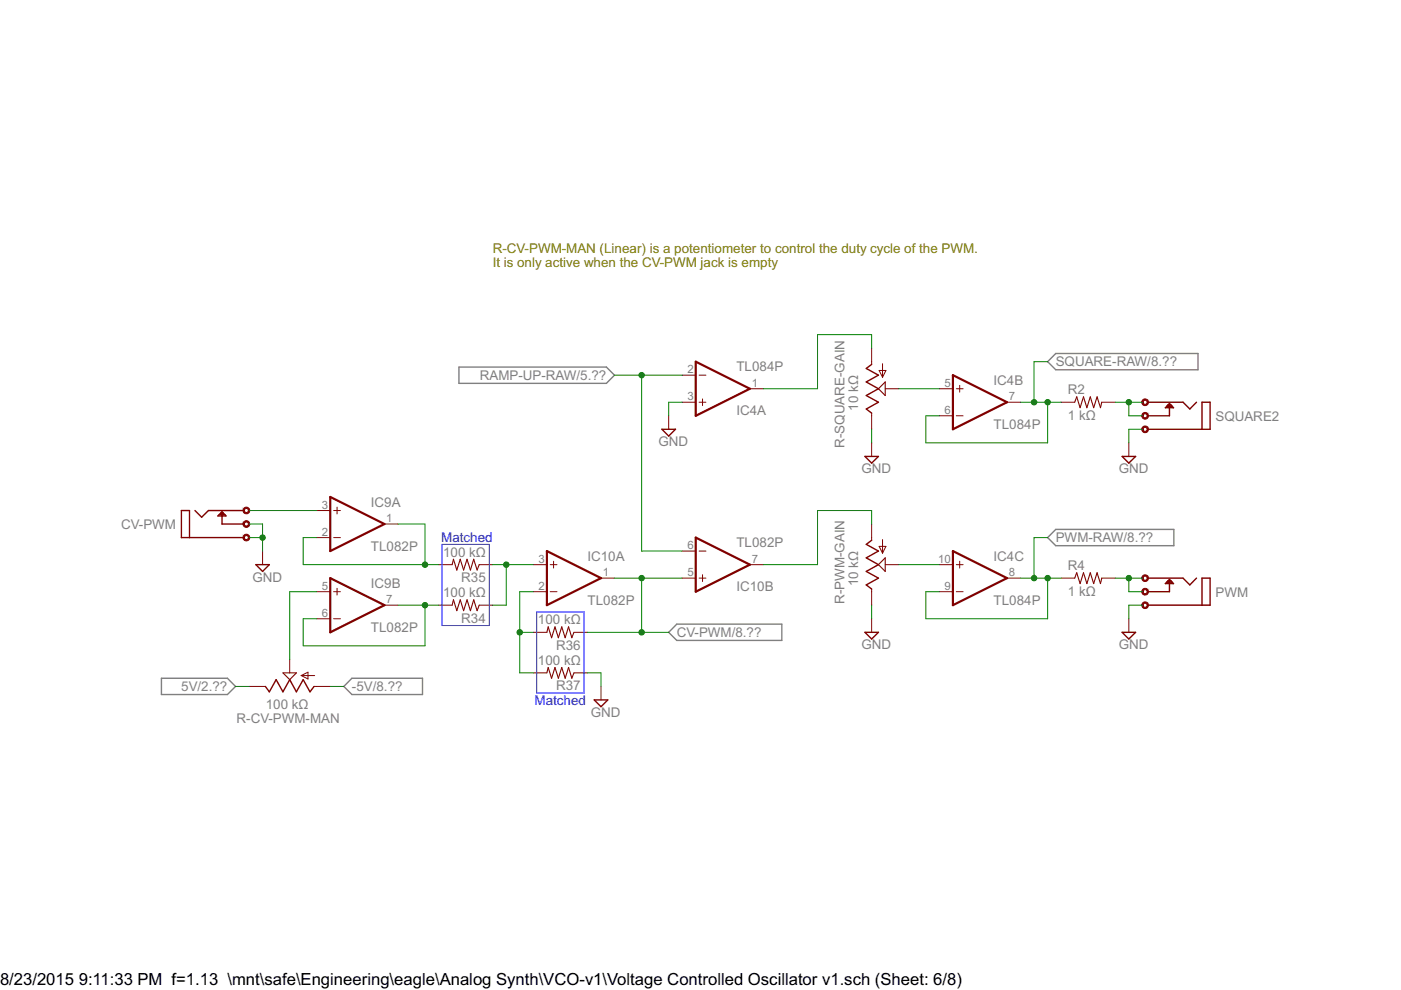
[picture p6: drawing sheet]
<svg xmlns="http://www.w3.org/2000/svg" width="297mm" height="210mm" viewBox="0 0 297 210" stroke-linecap="round" stroke-linejoin="round" font-family="sans-serif">
<path d="M97.3 77.8h31.3l1.7 1.7-1.7 1.8h-31.3zM223.8 75h30.2v3.4h-30.2l-1.7-1.7zM223.8 112.2h25.1v3.5h-25.1l-1.7-1.7zM143.5 132.3h22.3v3.5h-22.3l-1.7-1.7zM34.2 143.8h14l1.7 1.7-1.7 1.8h-14zM74.6 143.8h15v3.5h-15l-1.7-1.8z" fill="none" stroke="#808080" stroke-width=".3"/>
<g fill="none" stroke="#800000" stroke-width=".21">
<path d="M144.6 79.5h2.9M148.2 79.5h1.5M184.8 73.8v3.5M186.4 78.5h1.4l-.7 1.5zM187.1 77.1v2.9M141.8 88.2v2.8M144.6 85.3h2.9M148.2 85.3h1.5M148.9 84.6v1.4M159 82.4h2.9M184.8 87.6v3.4M184.8 93.9v2.9"/>
<path d="M187.7 82.4h2.9M199.2 82.4h2.8M199.2 88.2h2.8M202.8 82.4h1.4M202.8 88.2h1.4M203.5 81.7v1.4M213.5 85.3h2.9M225 85.3h2.9M233.6 85.3h2.9M239.3 93.9v2.9M55.7 116.8v2.9M67.2 108.2h2.8"/>
<path d="M67.2 114h2.8M70.7 108.2h1.5M70.7 114h1.5M71.5 107.5v1.5M81.5 111.1h2.9M93 119.7h2.9M101.6 119.7h2.9M113.1 119.7h2.9M116.6 119.7h1.5M117.4 119v1.4M144.6 116.8h2.9M148.2 116.8h1.5"/>
<path d="M159 119.7h2.9M184.8 111.1v3.5M186.4 115.8h1.4l-.7 1.5zM187.1 114.4v2.9M187.7 119.7h2.9M199.2 119.7h2.8M202.8 119.7h1.4M203.5 119v1.4M61.4 139.8v2.9M67.2 125.5h2.8M67.2 131.2h2.8M70.7 125.5h1.5"/>
<path d="M70.7 131.2h1.5M71.5 124.7v1.5M81.5 128.3h2.9M93 128.3h2.9M101.6 128.3h2.9M113.1 125.5h2.9M113.1 134.1h2.9M116.6 125.5h1.5M121.7 134.1h2.8M127.4 122.6h2.9M144.6 122.6h2.9M148.2 122.6h1.5"/>
<path d="M148.9 121.9v1.4M184.8 124.9v3.4M184.8 131.2v2.9M199.2 125.5h2.8M202.8 125.5h1.4M213.5 122.6h2.9M225 122.6h2.9M233.6 122.6h2.9M239.3 131.2v2.9M52.8 145.5h3.5M63.9 143.2h2.8M63.9 143.2l1.4-.7v1.5z"/>
<path d="M66.6 145.5h3.4M113.1 142.7h2.9M121.7 142.7h2.8M127.4 145.5v2.9"/>
</g>
<g fill="none" stroke="#800000" stroke-width=".3">
<path d="M184.8 77.3l-1.1 .8 2.5 1.4-2.5 1.5 2.5 1.4-2.5 1.5 2.5 1.4-2.5 1.4 1.1 .9M140.3 91h2.9l-1.4 1.5zM183.4 96.8h2.8l-1.4 1.4zM237.9 96.8h2.9l-1.5 1.4zM243.4 91h13.2v-5.7h-1.8v5.7M243.4 85.3h7.4l1.5 1.4 1.4-1.4M247.4 86.1h1.1M247.9 85.6v2.6h-4.5M247.9 85.6l.3 .3M247.9 85.6l-.8 .8h1.7l-.3-.3M248.2 85.9l.3 .2M248.2 85.9h-.5v.2l.2 .3"/>
<path d="M40.2 114v-5.8h-1.7v5.8h13.2M41.3 108.2l1.5 1.5 1.4-1.5h7.5M46.5 109.1h1.1M46.8 108.8h.5M47.1 108.5v2.6h4.6M47.1 108.5l-.9 .9h1.7l-.3-.3M47.1 108.5l.2 .3M47.3 108.8l.3 .3M47.3 108.8v.3l-.2 .3M54.3 119.7h2.8l-1.4 1.5zM184.8 114.6l-1.1 .8 2.5 1.4-2.5 1.5 2.5 1.4-2.5 1.5 2.5 1.4-2.5 1.4 1.1 .9M183.4 134.1h2.8l-1.4 1.4z"/>
<path d="M237.9 134.1h2.9l-1.5 1.4zM243.4 128.3h13.2v-5.7h-1.8v5.7M243.4 122.6h7.4l1.5 1.4 1.4-1.4M247.4 123.4h1.1M247.9 122.9v2.6h-4.5M247.9 122.9l.3 .2M247.9 122.9l-.8 .8h1.7l-.3-.3M248.2 123.1h-.5v.3l.2 .3M248.2 123.1l.3 .3M56.3 145.5l.8 1.2 1.4-2.6 1.5 2.6 1.4-2.6 1.4 2.6 1.5-2.6 1.4 2.6 .9-1.2M126 148.4h2.9l-1.5 1.4z"/>
</g>
<path d="M187.7 81v2.9l-1.5-1.5zM227.9 85.3l.4-1.2 .7 2.3 .7-2.3 .7 2.3 .8-2.3 .7 2.3 .7-2.3 .7 2.3 .3-1.1M95.9 119.7l.2-1.1 .8 2.3 .7-2.3 .7 2.3 .7-2.3 .7 2.3 .7-2.3 .8 2.3 .4-1.2M187.7 118.3v2.9l-1.5-1.5zM95.9 128.3l.2-1.1 .8 2.3 .7-2.3 .7 2.3 .7-2.3 .7 2.3 .7-2.3 .8 2.3 .4-1.2M116 134.1l.2-1.2 .7 2.3 .8-2.3 .7 2.3 .7-2.3 .7 2.3 .7-2.3 .7 2.3 .5-1.1M227.9 122.6l.4-1.2 .7 2.3 .7-2.3 .7 2.3 .8-2.3 .7 2.3 .7-2.3 .7 2.3 .3-1.1M60 142.7h2.8l-1.4 1.4zM116 142.7l.2-1.2 .7 2.3 .8-2.3 .7 2.3 .7-2.3 .7 2.3 .7-2.3 .7 2.3 .5-1.1" fill="none" stroke="#800000" stroke-width=".23"/>
<g fill="#800000" stroke="#800000" stroke-width=".21">
<path d="M242.3 84.8a.71 .71 0 0 1 1.1 .1 .71 .71 0 0 1-.4 1.1 .71 .71 0 0 1-.9-.7h.3a.43 .43 0 0 1 .6-.4 .43 .43 0 0 1 .1 .7 .43 .43 0 0 1-.7-.2v-.1h-.3z" fill-rule="evenodd"/>
<path d="M242.3 87.7a.71 .71 0 0 1 1.1 .1 .71 .71 0 0 1-.4 1 .71 .71 0 0 1-.9-.6h.3a.43 .43 0 0 1 .6-.4 .43 .43 0 0 1 .1 .7 .43 .43 0 0 1-.7-.2v-.1h-.3z" fill-rule="evenodd"/>
<path d="M242.3 90.6a.71 .71 0 0 1 1.1 .1 .71 .71 0 0 1-.4 1 .71 .71 0 0 1-.9-.7h.3a.43 .43 0 0 1 .6-.3 .43 .43 0 0 1 .1 .7 .43 .43 0 0 1-.7-.2v-.2h-.3z" fill-rule="evenodd"/>
<path d="M51.7 107.8a.71 .71 0 0 1 1.1 .1 .71 .71 0 0 1-.4 1 .71 .71 0 0 1-.9-.7h.3a.44 .44 0 0 1 .6-.4 .44 .44 0 0 1 .2 .7 .44 .44 0 0 1-.8-.1v-.2h-.3z" fill-rule="evenodd"/>
<path d="M51.7 110.6a.71 .71 0 0 1 1.1 .1 .71 .71 0 0 1-.4 1.1 .71 .71 0 0 1-.9-.7h.3a.44 .44 0 0 1 .6-.4 .44 .44 0 0 1 .2 .7 .44 .44 0 0 1-.8-.1v-.2h-.3z" fill-rule="evenodd"/>
<path d="M51.7 113.5a.71 .71 0 0 1 1.1 .1 .71 .71 0 0 1-.4 1.1 .71 .71 0 0 1-.9-.7h.3a.44 .44 0 0 1 .6-.5 .44 .44 0 0 1 .2 .7 .44 .44 0 0 1-.8-.1v-.1h-.3z" fill-rule="evenodd"/>
<path d="M242.3 122.1a.71 .71 0 0 1 1.1 .1 .71 .71 0 0 1-.4 1.1 .71 .71 0 0 1-.9-.7h.3a.43 .43 0 0 1 .6-.4 .43 .43 0 0 1 .1 .7 .43 .43 0 0 1-.7-.2v-.1h-.3z" fill-rule="evenodd"/>
<path d="M242.3 125a.71 .71 0 0 1 1.1 .1 .71 .71 0 0 1-.4 1 .71 .71 0 0 1-.9-.6h.3a.43 .43 0 0 1 .6-.4 .43 .43 0 0 1 .1 .7 .43 .43 0 0 1-.7-.2v-.1h-.3z" fill-rule="evenodd"/>
<path d="M242.3 127.8a.71 .71 0 0 1 1.1 .2 .71 .71 0 0 1-.4 1 .71 .71 0 0 1-.9-.7h.3a.43 .43 0 0 1 .6-.3 .43 .43 0 0 1 .1 .7 .43 .43 0 0 1-.7-.2v-.2h-.3z" fill-rule="evenodd"/>
</g>
<path d="M147.5 76.7l11.5 5.7-11.5 5.8zM202 79.5l11.5 5.8-11.5 5.7zM70 105.4l11.5 5.7-11.5 5.7zM116 116.8l11.4 5.8-11.4 5.7zM147.5 114l11.5 5.7-11.5 5.8zM202 116.8l11.5 5.8-11.5 5.7zM70 122.6l11.5 5.7-11.5 5.8z" fill="none" stroke="#800000" stroke-width=".47"/>
<g fill="none" stroke="#008000" stroke-width=".21">
<path d="M130.3 79.5h14.3M136 79.5v37.3h8.6M184.8 73.8v-2.8h-11.5v11.4h-11.4M222.1 76.7h-2.9v8.6M144.6 85.3h-2.8v2.9M184.8 91v2.9M190.6 82.4h8.6M216.4 85.3h8.6M222.1 85.3v8.6h-25.8v-5.7h2.9M236.5 85.3h5.7M239.3 85.3v2.9h2.9M242.2 91h-2.9v2.9"/>
<path d="M52.8 114h2.9M52.8 111.1h2.9v5.7M52.8 108.2h14.4M67.2 114h-2.9v5.7h28.7M84.4 111.1h5.7v8.6M104.5 119.7h8.6M107.3 119.7v8.6h-2.8M184.8 111.1v-2.9h-11.5v11.5h-11.4M190.6 119.7h8.6M222.1 114h-2.9v8.6M67.2 125.5h-5.8v14.3M84.4 128.3h8.6"/>
<path d="M90.1 128.3v8.6h-25.8v-5.7h2.9M110.2 134.1h2.9M113.1 125.5h-2.9v17.2h2.9M124.5 134.1h17.3M130.3 122.6h14.3M136 122.6v11.5M184.8 128.3v2.9M216.4 122.6h8.6M222.1 122.6v8.6h-25.8v-5.7h2.9M236.5 122.6h5.7M239.3 122.6v2.9h2.9M242.2 128.3h-2.9v2.9"/>
<path d="M49.9 145.5h2.9M70 145.5h2.9M124.5 142.7h2.9v2.8"/>
</g>
<g fill="#008000" stroke="#008000" stroke-width=".21">
<circle cx="55.7" cy="114" r=".57"/>
<circle cx="222.1" cy="85.3" r=".57"/>
<circle cx="219.2" cy="85.3" r=".57"/>
<circle cx="239.3" cy="85.3" r=".57"/>
<circle cx="222.1" cy="122.6" r=".57"/>
<circle cx="219.2" cy="122.6" r=".57"/>
<circle cx="239.3" cy="122.6" r=".57"/>
<circle cx="136" cy="79.5" r=".57"/>
<circle cx="107.3" cy="119.7" r=".57"/>
<circle cx="110.2" cy="134.1" r=".57"/>
<circle cx="90.1" cy="128.3" r=".57"/>
<circle cx="90.1" cy="119.7" r=".57"/>
<circle cx="136" cy="134.1" r=".57"/>
<circle cx="136" cy="122.6" r=".57"/>
</g>
<path d="M93.7 115.4h10v17.2h-10zM113.8 129.8h10v17.2h-10z" fill="none" stroke="#00f" stroke-width=".21"/>
<g font-size="4">
<text x="0" y="208.9">8/23/2015</text>
<text x="16.7" y="208.9">9:11:33 PM f=1.13 \mnt\safe\Engineering\eagle\Analog Synth\VCO-v1\Voltage Controlled Oscillator v1.sch (Sheet: 6/8)</text>
</g>
<g font-size="3.2" fill="#808000">
<text x="104.5" y="53.6">R-CV-PWM-MAN (Linear) is a potentiometer to control the duty cycle of the PWM.</text>
<text x="104.5" y="56.6">It is only active when the CV-PWM jack is empty</text>
</g>
<g font-size="3.2" fill="#808080">
<text x="223.8" y="77.7">SQUARE-RAW/8.??</text>
<text x="101.7" y="80.6">RAMP-UP-RAW/5.??</text>
<text x="156.1" y="78.7">TL084P</text>
<text x="210.6" y="81.7">IC4B</text>
<text x="226.4" y="83.6">R2</text>
<text x="156.1" y="88">IC4A</text>
<text x="181.9" y="87" transform="rotate(-90 181.9 87)">10 kΩ</text>
<text x="226.4" y="89">1 kΩ</text>
<text x="257.7" y="89.3">SQUARE2</text>
<text x="139.6" y="94.6">GND</text>
<text x="179.1" y="94.9" transform="rotate(-90 179.1 94.9)">R-SQUARE-GAIN</text>
<text x="210.6" y="91">TL084P</text>
<text x="182.7" y="100.4">GND</text>
<text x="237.2" y="100.4">GND</text>
<text x="78.6" y="107.5">IC9A</text>
<text x="25.7" y="112.3">CV-PWM</text>
<text x="78.6" y="116.8">TL082P</text>
<text x="93.9" y="118">100 kΩ</text>
<text x="124.6" y="119">IC10A</text>
<text x="156.1" y="116">TL082P</text>
<text x="210.6" y="119">IC4C</text>
<text x="223.8" y="115">PWM-RAW/8.??</text>
<text x="53.5" y="123.3">GND</text>
<text x="78.6" y="124.7">IC9B</text>
<text x="97.8" y="123.4">R35</text>
<text x="156.1" y="125.3">IC10B</text>
<text x="181.9" y="124.3" transform="rotate(-90 181.9 124.3)">10 kΩ</text>
<text x="226.4" y="120.9">R4</text>
<text x="93.9" y="126.6">100 kΩ</text>
<text x="124.6" y="128.3">TL082P</text>
<text x="179.1" y="128" transform="rotate(-90 179.1 128)">R-PWM-GAIN</text>
<text x="210.6" y="128.3">TL084P</text>
<text x="226.4" y="126.3">1 kΩ</text>
<text x="257.7" y="126.6">PWM</text>
<text x="78.6" y="134.1">TL082P</text>
<text x="97.8" y="132">R34</text>
<text x="114" y="132.3">100 kΩ</text>
<text x="117.9" y="137.8">R36</text>
<text x="143.5" y="135.1">CV-PWM/8.??</text>
<text x="182.7" y="137.6">GND</text>
<text x="237.2" y="137.6">GND</text>
<text x="114" y="140.9">100 kΩ</text>
<text x="38.4" y="146.5">5V/2.??</text>
<text x="74.6" y="146.5">-5V/8.??</text>
<text x="117.9" y="146.4">R37</text>
<text x="50.1" y="153.3">R-CV-PWM-MAN</text>
<text x="56.4" y="150.4">100 kΩ</text>
<text x="125.3" y="152">GND</text>
</g>
<g font-size="3.2" fill="#00f">
<text x="93.6" y="114.8">Matched</text>
<text x="113.4" y="149.6">Matched</text>
</g>
<g font-size="2.7" fill="#808080">
<text x="145.8" y="79.1">2</text>
<text x="159.4" y="82">1</text>
<text x="200.3" y="82">5</text>
<text x="145.8" y="84.9">3</text>
<text x="200.3" y="87.8">6</text>
<text x="213.9" y="84.9">7</text>
<text x="68.3" y="107.8">3</text>
<text x="68.3" y="113.6">2</text>
<text x="81.9" y="110.7">1</text>
<text x="114.2" y="119.3">3</text>
<text x="145.8" y="116.4">6</text>
<text x="159.4" y="119.3">7</text>
<text x="198.9" y="119.3">10</text>
<text x="68.3" y="125.1">5</text>
<text x="114.2" y="125.1">2</text>
<text x="127.8" y="122.2">1</text>
<text x="145.8" y="122.2">5</text>
<text x="200.3" y="125.1">9</text>
<text x="213.9" y="122.2">8</text>
<text x="68.3" y="130.8">6</text>
<text x="81.9" y="127.9">7</text>
</g>
<g font-size=".5" fill="#808080">
<text x="243.4" y="85">2</text>
<text x="243.4" y="87.9">3</text>
<text x="243.4" y="90.7">1</text>
<text x="51.4" y="108">2</text>
<text x="51.4" y="113.7">1</text>
<text x="51.4" y="110.8">3</text>
<text x="243.4" y="122.3">2</text>
<text x="243.4" y="125.2">3</text>
<text x="243.4" y="128">1</text>
</g>
</svg>
